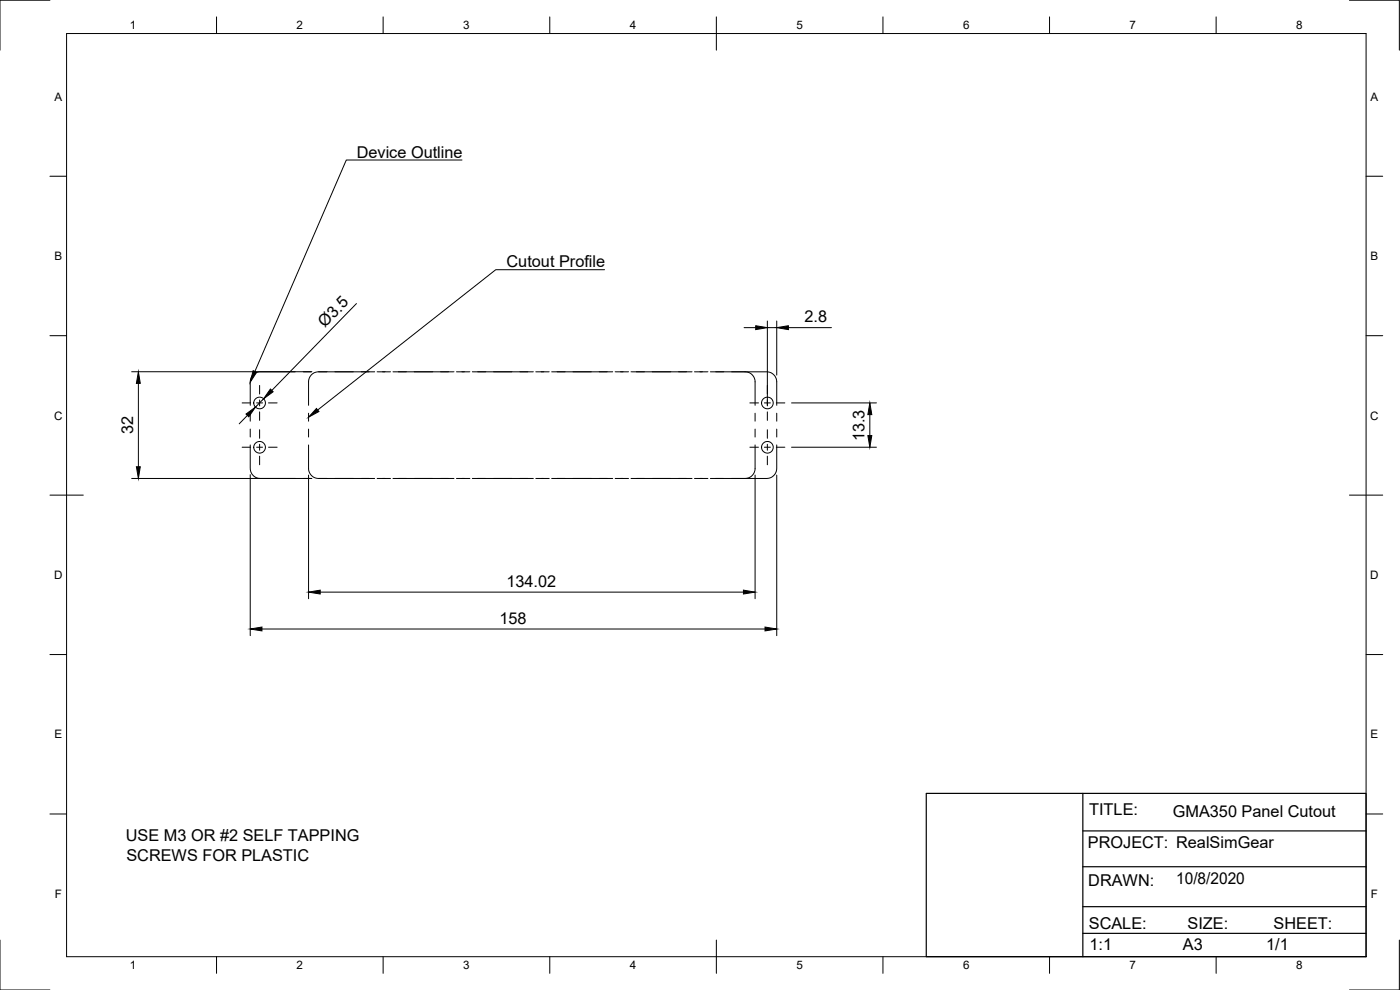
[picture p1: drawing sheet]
<svg xmlns="http://www.w3.org/2000/svg" width="420mm" height="297mm" viewBox="0 0 420 297" stroke-linecap="round" stroke-linejoin="round" font-family="sans-serif">
<!-- layer: Reference -->
<g fill="none" stroke="#000" stroke-width=".3">
<path d="M88.6 111.6h-10.5a3 3 0 0 0-3 3.1v6.9M91 111.6h2.4M112.4 111.6h-16.8a3 3 0 0 0-3 3v7M113.2 111.6h4M117.9 111.6h18.3M137 111.6h4M141.8 111.6h18.3M160.8 111.6h4M165.6 111.6h18.3M184.6 111.6h4M189.4 111.6h18.3M208.4 111.6h4"/>
<path d="M213.2 111.6h10.4a3 3 0 0 1 3 3v7M219.6 111.6h10.5a3 3 0 0 1 3 3v7M75.1 133.5v6.9a3 3 0 0 0 3 3.2h10.5M75.1 124v2.4M75.1 128.7v2.4M92.6 133.5v7.1a3 3 0 0 0 3 3h16.8M92.6 124v2.4M92.6 128.7v2.4M226.6 133.5v7.1a3 3 0 0 1-3 3h-10.4M226.6 124v2.4M226.6 128.7v2.4M233.1 133.5v7.1a3 3 0 0 1-3 3h-10.5"/>
<path d="M233.1 124v2.4M233.1 128.7v2.4M91 143.6h2.4M113.2 143.6h4M117.9 143.6h18.3M137 143.6h4M141.8 143.6h18.3M160.8 143.6h4M165.6 143.6h18.3M184.6 143.6h4M189.4 143.6h18.3M208.4 143.6h4"/>
<circle cx="77.9" cy="134.2" r="1.75"/>
<circle cx="77.9" cy="120.9" r="1.75"/>
<circle cx="230.3" cy="134.2" r="1.75"/>
<circle cx="230.3" cy="120.9" r="1.75"/>
</g>
<!-- layer: TitleBlock -->
<path d="M278 238h132v49h-132zM325 238v49M325 249.3h85M325 272h85M325 260.1h85M325 280h85" fill="none" stroke="#000" stroke-width=".36"/>
<!-- layer: Border -->
<g fill="none" stroke="#000" stroke-width=".3">
<path d="M15 .1h-15v15M20 10.1h390v276.9h-390zM65 5.1v5M115 5.1v5M165 5.1v5M215 5.1v10M265 5.1v5M315 5.1v5M365 5.1v5M405 .1h15v15M15 52.9h5M410 52.9h5"/>
<path d="M15 100.7h5M410 100.7h5M15 148.6h10M405 148.6h10M15 196.4h5M410 196.4h5M15 244.2h5M410 244.2h5M0 282.1v14.9h15M65 287v5M115 287v5M165 287v5"/>
<path d="M215 282.1v9.9M265 287v5M315 287v5M365 287v5M420 282.1v14.9h-15"/>
</g>
<!-- layer: Dimensions -->
<g fill="none" stroke="#000" stroke-width=".3">
<path d="M107 91.1l-25.4 26M223.3 98.3h3.5M230.3 96.3v25.3M230.3 98.3h2.8M233.1 96.3v16.3M236.6 98.3h12.9M39.5 111.5h54.1M41.5 115v25M79.1 119.6l-2.4 2.5M74.2 124.7l-2.4 2.5M237.6 120.9h25.4M237.6 134.2h25.4"/>
<path d="M261 124.4v6.3M39.5 143.6h54.1M75.1 142.4v48.3M92.6 142.5v37.1M226.6 142.5v37.1M233.1 142.5v48.2M96.1 177.7h127M78.6 188.7h151"/>
</g>
<path d="M226.8 97.7l3.5 .6-3.5 .6zM233.1 98.3l3.5-.6v1.2zM41.5 111.5l.6 3.5h-1.2zM81.2 116.7l.8 .8-2.9 2.1zM73.8 124.2l2.9-2.1-2 3zM261 120.9l.6 3.5h-1.1zM260.5 130.7h1.1l-.6 3.5zM40.9 140h1.2l-.6 3.6zM92.6 177.7l3.5-.6v1.1zM223.1 177.1l3.5 .6-3.5 .5zM75.1 188.7l3.5-.6v1.2zM229.6 188.1l3.5 .6-3.5 .6z" fill="#000" stroke="#000" stroke-width=".3"/>
<!-- layer: Center Lines -->
<g fill="none" stroke="#000" stroke-width=".3">
<path d="M77.9 115.6v2.6M230.3 115.6v2.6M72.7 120.9h2.5M72.7 134.2h2.5M77 120.9h1.8M77 134.2h1.8M77.9 120v1.8M77.9 123.6v2.5M77.9 128.9v2.6M77.9 133.3v1.8M77.9 136.9v2.6M80.6 120.9h2.6"/>
<path d="M80.6 134.2h2.6M225 120.9h2.6M225 134.2h2.6M229.4 120.9h1.8M229.4 134.2h1.8M230.3 120v1.8M230.3 123.6v2.5M230.3 128.9v2.6M230.3 133.3v1.8M230.3 136.9v2.6M233 120.9h2.5M233 134.2h2.5"/>
</g>
<!-- layer: Annotations -->
<path d="M76 111.2l1 .5-1.9 3zM95 122.6l.7 .9-3.1 1.7z" fill="#000" stroke="#000" stroke-width=".3"/>
<path d="M138.6 48h-34.7l-27.4 63.4M181.4 80.9h-32.6l-53.4 42.1" fill="none" stroke="#000" stroke-width=".3"/>
<g font-size="4.9">
<text x="107.1" y="47.3">Device Outline</text>
<text x="152" y="80.2">Cutout Profile</text>
<text x="97.5" y="98.5" transform="rotate(-46 97.5 98.5)">Ø3.5</text>
<text x="241.4" y="96.8">2.8</text>
<text x="40" y="130.2" transform="rotate(-90 40 130.2)">32</text>
<text x="259.5" y="132.4" transform="rotate(-90 259.5 132.4)">13.3</text>
<text x="152" y="176.1">134.02</text>
<text x="149.9" y="187.2">158</text>
<text x="326.9" y="244.5">TITLE:</text>
<text x="352" y="245.1">GMA350 Panel Cutout</text>
<text x="37.8" y="252.4">USE M3 OR #2 SELF TAPPING</text>
<text x="326.5" y="254.5">PROJECT: RealSimGear</text>
<text x="37.9" y="258.3">SCREWS FOR PLASTIC</text>
<text x="326.6" y="265.7">DRAWN:</text>
<text x="353" y="265.3">10/8/2020</text>
<text x="326.8" y="278.6">SCALE:</text>
<text x="356.4" y="278.6">SIZE:</text>
<text x="382.2" y="278.6">SHEET:</text>
<text x="327" y="285.1">1:1</text>
<text x="355" y="285.1">A3</text>
<text x="380" y="285.1">1/1</text>
</g>
<g font-size="3.5">
<text x="39" y="8.8">1</text>
<text x="89" y="8.8">2</text>
<text x="139" y="8.8">3</text>
<text x="189" y="8.8">4</text>
<text x="239" y="8.8">5</text>
<text x="289" y="8.8">6</text>
<text x="339" y="8.8">7</text>
<text x="389" y="8.8">8</text>
<text x="16.3" y="30.2">A</text>
<text x="411.3" y="30.2">A</text>
<text x="16.3" y="78">B</text>
<text x="411.3" y="78">B</text>
<text x="16.2" y="125.9">C</text>
<text x="411.2" y="125.9">C</text>
<text x="16.2" y="173.7">D</text>
<text x="411.2" y="173.7">D</text>
<text x="16.3" y="221.6">E</text>
<text x="411.3" y="221.6">E</text>
<text x="16.4" y="269.4">F</text>
<text x="411.4" y="269.4">F</text>
<text x="39" y="290.8">1</text>
<text x="89" y="290.8">2</text>
<text x="139" y="290.8">3</text>
<text x="189" y="290.8">4</text>
<text x="239" y="290.8">5</text>
<text x="289" y="290.8">6</text>
<text x="339" y="290.8">7</text>
<text x="389" y="290.8">8</text>
</g>
</svg>
